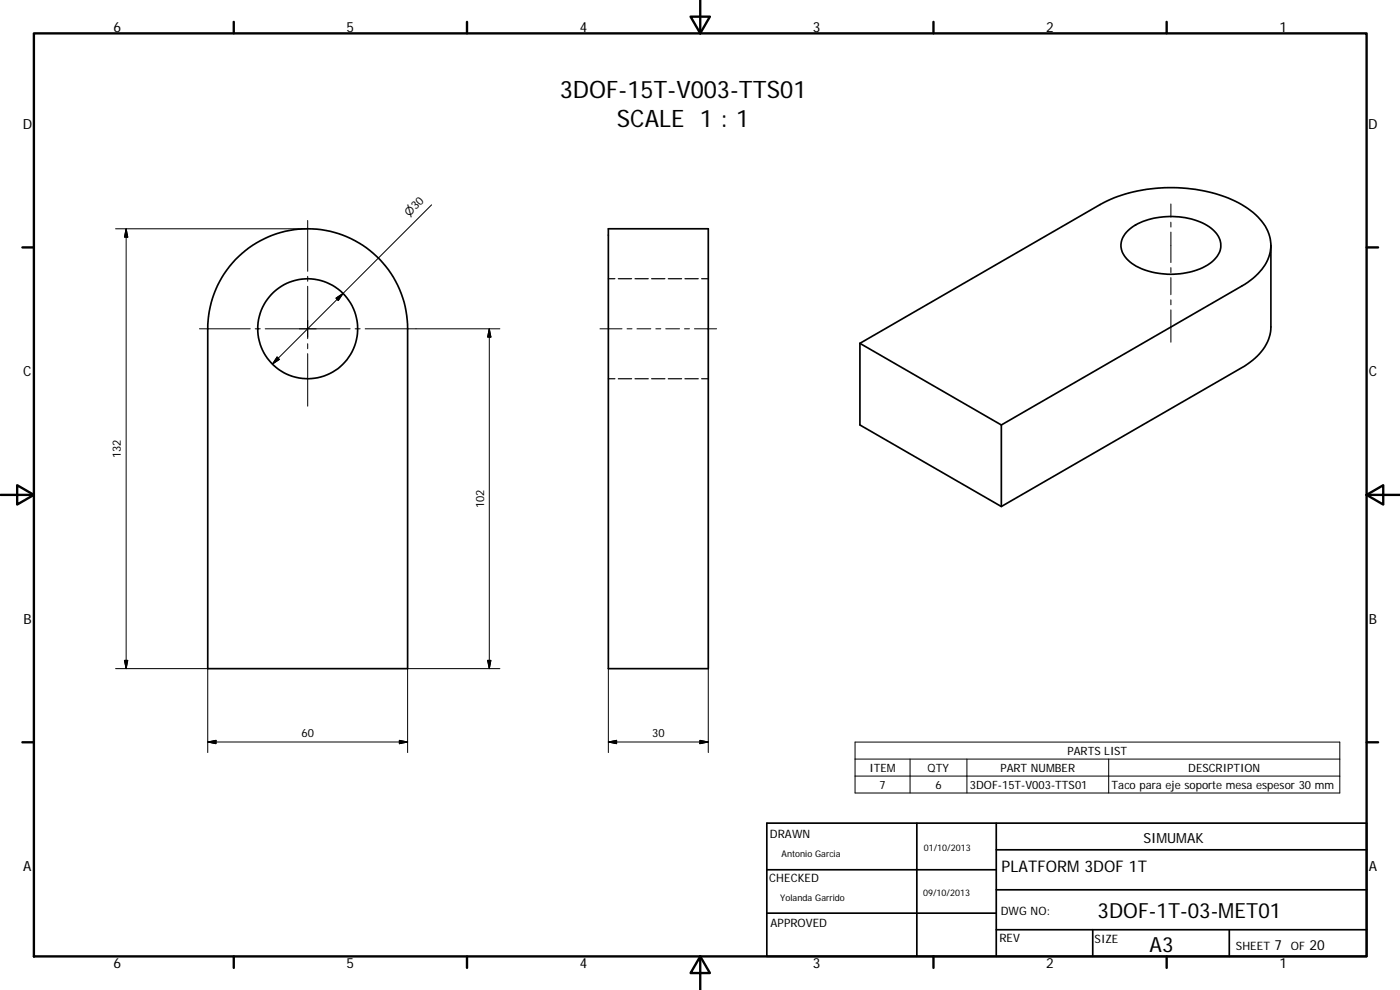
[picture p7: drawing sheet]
<svg xmlns="http://www.w3.org/2000/svg" width="420mm" height="297mm" viewBox="0 0 420 297" stroke-linecap="round" stroke-linejoin="round" font-family="sans-serif">
<g fill="none" stroke="#000" stroke-width=".51">
<path d="M70.6 77.9a30 30 0 0 1 32.9-7.1 30 30 0 0 1 18.8 27.9v101.9h-60v-101.9a30.1 30.1 0 0 1 8.3-20.8zM182.6 68.6h30v132h-30zM338.5 69.2a20.6 20.6 0 0 1 16.3-4 14.5 14.5 0 0 1 10.8 5.7 5.8 5.8 0 0 1-2.1 7.8 22.8 22.8 0 0 1-21.1 1.9 8.4 8.4 0 0 1-6-7.2 6.2 6.2 0 0 1 2.1-4.2zM381.4 73.6v24.5a13.9 13.9 0 0 1-7 11.1l-73.9 42.8-42.4-24.5v-24.5M258.1 103l72.1-41.6a46.9 46.9 0 0 1 42.4 0 16.6 16.6 0 0 1 8.6 10.3 12.3 12.3 0 0 1-5.1 11.8l-2.5 1.8-73.1 42.2M258.1 103l42.4 24.5M300.5 127.5v24.5M230.1 247h180v40h-180zM275.2 247v40M299 255h111.1M299 247v40M230.1 274h68.9"/>
<path d="M230.1 261h68.9M299 279h111.1M299 267h111.1M327.9 279v8M368.9 279v8"/>
<circle cx="92.3" cy="98.6" r="15"/>
</g>
<g fill="none" stroke="#000" stroke-width=".36">
<path d="M182.6 83.6h1.9M185.6 83.6h4M190.6 83.6h4M195.5 83.6h4M200.5 83.6h4.1M205.6 83.6h4M210.6 83.6h2M182.6 113.6h1.9M185.6 113.6h4M190.6 113.6h4M195.5 113.6h4M200.5 113.6h4.1"/>
<path d="M205.6 113.6h4M210.6 113.6h2"/>
</g>
<g fill="none" stroke="#000" stroke-width=".71">
<path d="M10.2 10h399.9v277h-399.9zM70.2 6.6v3.4M140.2 6.6v3.4M207.3 5h5.8l-2.9 5zM210.2 0v10M280.2 6.6v3.4M350.1 6.6v3.4M6.7 74.2h3.5M410.1 74.2h3.5M.2 148.5h10M5.2 145.6l5 2.9-5 2.9zM410.1 148.5l5-2.9v5.8z"/>
<path d="M410.1 148.5h10M6.7 222.7h3.5M410.1 222.7h3.5M70.2 287v3.4M140.2 287v3.4M210.2 287l2.9 5h-5.8zM210.2 287v10M280.2 287v3.4M350.1 287v3.4"/>
</g>
<g fill="none" stroke="#000" stroke-width=".3">
<path d="M34.7 68.6h57.5M37.9 68.6v132M37.9 68.6l.4 2.5h-1zM92.3 66.1v15.3M129.5 61.5l-47.7 47.7M351.4 61.2v4M351.4 66.7v1.4M351.4 69.6v9.2M59.8 98.7h15.3M76.6 98.7h1.5M79.6 98.7h25.5M92.3 82.9v1.5"/>
<path d="M92.3 85.9v15.7M100.8 89.5l2.2-1.5-1.5 2.2zM106.6 98.7h1.5M109.6 98.7h40.4M146.8 98.7l.5 2.4h-1zM146.8 98.7v101.9M180.1 98.7h6.6M188.2 98.7h1.5M191.2 98.7h4.1M196.8 98.7h1.5M199.8 98.7h4.1M205.4 98.7h1.5"/>
<path d="M208.4 98.7h6.7M351.4 80.3v1.5M351.4 83.3v5.1M351.4 90v1.5M351.4 93v9.7M83.2 107.1l.7 .7-2.1 1.4zM92.3 103.1v1.5M92.3 106.1v15.8M37.3 198.1h1l-.4 2.5zM146.3 198.1h1l-.5 2.5zM34.7 200.6h27.6v25.2M150 200.6h-27.7v25.2"/>
<path d="M182.6 200.6v25.2M212.6 200.6v25.2M62.3 222.6l2.5-.5v1zM62.3 222.6h60M119.9 222.1l2.4 .5-2.4 .5zM182.6 222.6l2.4-.5v1zM182.6 222.6h30M210 222.1l2.6 .5-2.6 .5zM256.6 222.7h145.5v15.2h-145.5zM256.6 227.8h145.5M256.6 232.9h145.5M273.1 227.8v10.1"/>
<path d="M290.2 227.8v10.1M332.7 227.8v10.1"/>
</g>
<path d="M37.9 68.6l.4 2.5h-1zM100.8 89.5l2.2-1.5-1.5 2.2zM83.2 107.1l.7 .7-2.1 1.4zM146.8 98.7l.5 2.4h-1zM37.3 198.1h1l-.4 2.5zM146.3 198.1h1l-.5 2.5zM62.3 222.6l2.5-.5v1zM119.9 222.1l2.4 .5-2.4 .5zM182.6 222.6l2.4-.5v1zM210 222.1l2.6 .5-2.6 .5z" fill="#000" stroke="#000" stroke-width=".3"/>
<g font-size="7.2">
<text x="168" y="29.4">3DOF-15T-V003-TTS01</text>
<text x="185.1" y="38">SCALE 1 : 1</text>
</g>
<g font-size="6.3">
<text x="329.4" y="275.4">3DOF-1T-03-MET01</text>
<text x="345" y="285.6">A3</text>
</g>
<text font-size="4.8" x="300.6" y="261.7">PLATFORM 3DOF 1T</text>
<g font-size="4.2">
<text x="34" y="9.6">6</text>
<text x="104" y="9.6">5</text>
<text x="174" y="9.6">4</text>
<text x="244" y="9.6">3</text>
<text x="314" y="9.6">2</text>
<text x="384" y="9.6">1</text>
<text x="6.8" y="38.7">D</text>
<text x="410.6" y="38.7">D</text>
<text x="7" y="112.9">C</text>
<text x="410.8" y="112.9">C</text>
<text x="7" y="187.1">B</text>
<text x="410.8" y="187.1">B</text>
<text x="343.1" y="252.8">SIMUMAK</text>
<text x="7" y="261.3">A</text>
<text x="410.8" y="261.3">A</text>
<text x="382.5" y="285">7</text>
<text x="393" y="285">20</text>
<text x="34" y="290.4">6</text>
<text x="104" y="290.4">5</text>
<text x="174" y="290.4">4</text>
<text x="244" y="290.4">3</text>
<text x="314" y="290.4">2</text>
<text x="384" y="290.4">1</text>
</g>
<g font-size="3.5">
<text x="231.1" y="251.4">DRAWN</text>
<text x="230.9" y="264.6">CHECKED</text>
<text x="300.3" y="274.5">DWG NO:</text>
<text x="231.3" y="278.2">APPROVED</text>
<text x="299.9" y="282.6">REV</text>
<text x="328.5" y="283">SIZE</text>
<text x="370.9" y="285">SHEET</text>
<text x="387.4" y="285">OF</text>
</g>
<g font-size="3.4">
<text x="36.3" y="137.5" transform="rotate(-90 36.3 137.5)">132</text>
<text x="145.3" y="152.4" transform="rotate(-90 145.3 152.4)">102</text>
<text x="90.5" y="221">60</text>
<text x="195.7" y="221">30</text>
<text x="320.3" y="226.5">PARTS LIST</text>
<text x="260.9" y="231.5">ITEM</text>
<text x="278.4" y="231.6">QTY</text>
<text x="300.2" y="231.5">PART NUMBER</text>
<text x="356.6" y="231.6">DESCRIPTION</text>
<text x="263.9" y="236.6">7</text>
<text x="280.7" y="236.7">6</text>
<text x="291.1" y="236.7">3DOF-15T-V003-TTS01</text>
<text x="333.6" y="236.7">Taco para eje soporte mesa espesor 30 mm</text>
</g>
<text font-size="3.3" x="122.8" y="65.1" transform="rotate(-45 122.8 65.1)">⌀30</text>
<g font-size="2.7">
<text x="234.5" y="257.1">Antonio Garcia</text>
<text x="277.3" y="255.2">01/10/2013</text>
<text x="277" y="268.7">09/10/2013</text>
<text x="234.2" y="270.2">Yolanda Garrido</text>
</g>
</svg>
